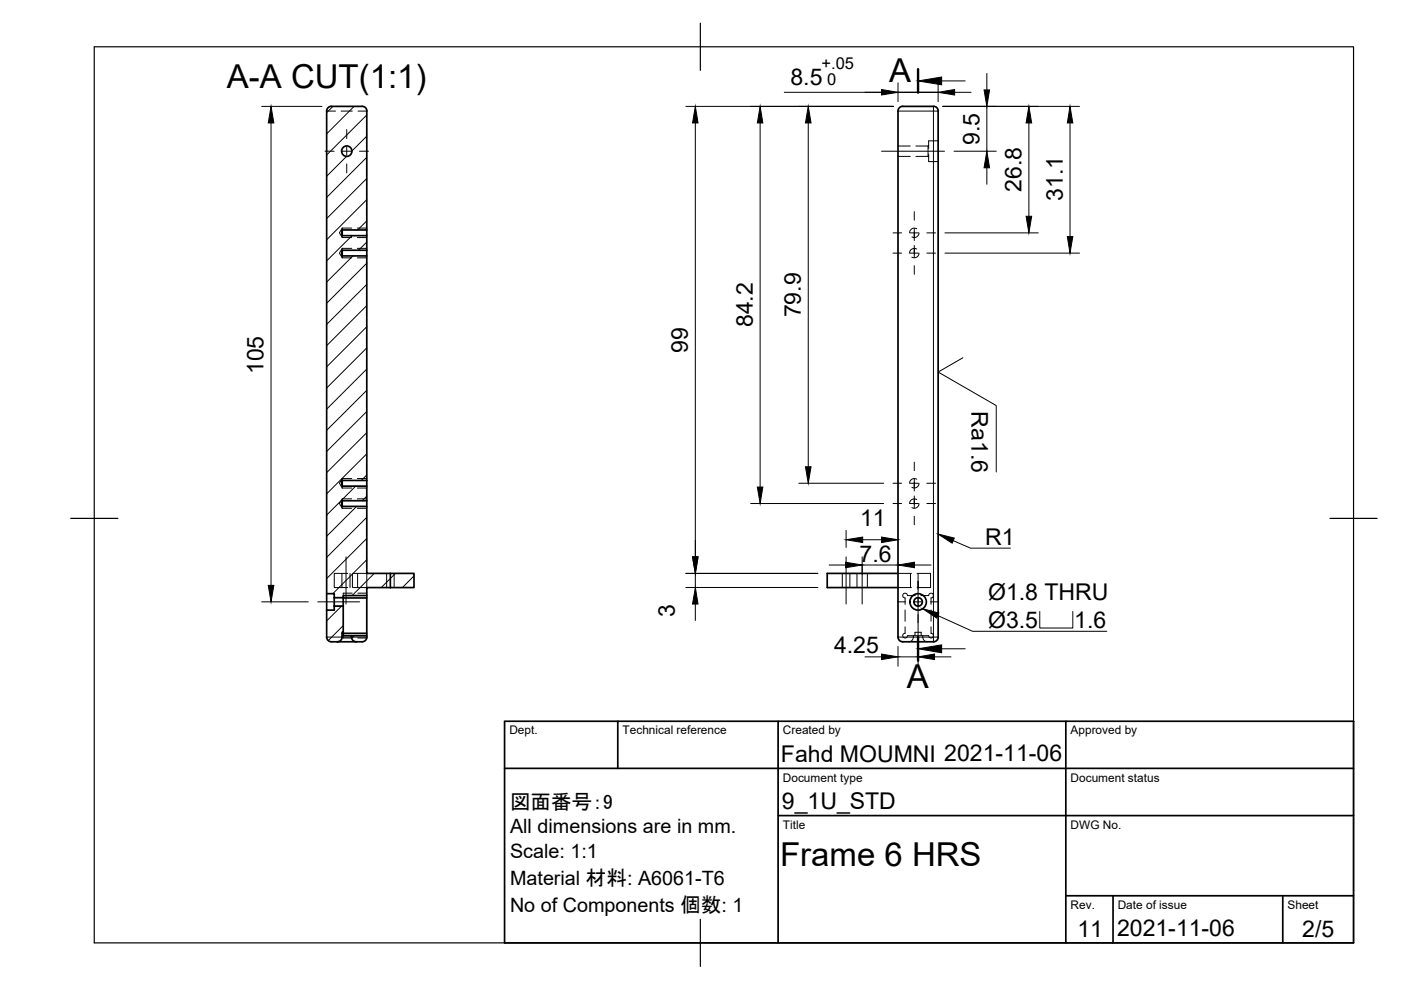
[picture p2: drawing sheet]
<svg xmlns="http://www.w3.org/2000/svg" width="297mm" height="210mm" viewBox="0 0 297 210" stroke-linecap="round" stroke-linejoin="round" font-family="sans-serif">
<!-- layer: Hidden -->
<g fill="none" stroke="#000" stroke-width=".21">
<path d="M190.4 31h2.6M190.4 33.2h2.6M194.2 31h2.6M194.2 33.2h2.6M196.8 31v2.2M196.8 33.2l.1 .1M196.9 32.7v1.6h2M196.9 30.8l-.1 .2M198.9 29.9h-2v1.6M72.6 50v.4M72.6 48.4v.4M72.6 54.3v.4"/>
<path d="M72.6 52.7v.4M72.6 48.4l-.6 1 .6 1M72.6 52.7l-.6 1 .6 1M72.6 48.4h2M72.6 50.4h2M72.6 52.7h2M72.6 54.7h2M75.8 48.4h2M75.8 50.4h2M75.8 52.7h2M75.8 54.7h2M194.4 48.5a.99 .99 0 0 0-1.6 .9"/>
<path d="M194.4 52.8a1.01 1.01 0 0 0-1.6 .9M194.8 49.4a.99 .99 0 0 1-1.5 .8M194.8 53.7a.99 .99 0 0 1-1.5 .8M72.6 103.1v.4M72.6 101.5v.4M72.6 107.4v.4M72.6 105.8v.4M72.6 101.5l-.6 1 .6 1M72.6 101.5h2M72.6 103.5h2M72.6 107.8h2M74.6 105.8h-2l-.6 1 .6 1"/>
<path d="M75.8 101.5h2M75.8 103.5h2M75.8 105.8h2M75.8 107.8h2M194.4 101.6a.99 .99 0 0 0-1.6 .9M194.4 105.9a1.01 1.01 0 0 0-1.6 .9M194.8 102.5a.99 .99 0 0 1-1.5 .8M194.8 106.8a.99 .99 0 0 1-1.5 .8M70.9 128.5h1.9M70.9 126.7h1.9M72.5 121.6v3M72.8 134.8v.5h1.9"/>
<path d="M73.7 121.6h-2.8v3h2.8M74.2 121.6v3M74.7 125.8h-1.9v.5M74.7 121.6v3M74.9 121.6h2.9v3h-2.9M75.8 121.6v3M75.9 125.8h1.9M75.9 135.3h1.8M82 121.6v3M83.6 121.6v3M178.6 121.6v3M180.2 121.6v3"/>
<path d="M181.7 121.6v3M183.9 121.6v3M190.4 121.6h2.9M190.4 124.6h2.9M191.9 132.9v1.4a.5 .5 0 0 0-.5 .5 .5 .5 0 0 0 .5 .5 .5 .5 0 0 0 .5-.5h4.5a.5 .5 0 0 0 .5 .5 .5 .5 0 0 0 .5-.5 .5 .5 0 0 0-.5-.5v-1.4M191.9 129.3v2.4M193 121.6v3M193.7 134.8a1.05 1.05 0 0 1-1.1 1.3M194 134.8v-.7h1.3v.7M194.1 126.3h-1.7a.51 .51 0 0 0-.5-.5 .51 .51 0 0 0-.5 .5 .51 .51 0 0 0 .5 .5v1.3M194.4 121.6h2.9v3h-2.9M194.6 121.6v3"/>
<path d="M195.2 126.3h1.7a.51 .51 0 0 1 .5-.5 .51 .51 0 0 1 .5 .5 .51 .51 0 0 1-.5 .5v1.3M195.6 134.8a1.05 1.05 0 0 0 1.1 1.3M197.4 129.3v2.4"/>
</g>
<!-- layer: Visible -->
<g fill="none" stroke="#000" stroke-width=".36">
<path d="M70.3 22.6h6.5M70.3 22.5a1.01 1.01 0 0 0-1 1v102.4M76.8 22.5a1.01 1.01 0 0 1 1 1M77.8 23.6v25.2h-5.2l-.1 .4 .1 .8h5.2v3.1h-5.2l-.1 .4 .1 .8h5.2v47.6h-5.2l-.1 .4 .1 .8h5.2v3.1h-5.2l-.1 .8 .1 .4h5.2v14.2h5M191.4 22.6h6.5M191.4 22.5a1.01 1.01 0 0 0-1 1.1v111.5a1.01 1.01 0 0 0 1 1h6.5a.97 .97 0 0 0 1-1v-111.6a1.01 1.01 0 0 0-1-1M72.6 48.8v1.2M72.6 53.1v1.2M77.8 48.8v1.2M77.8 53.1v1.2M72.6 101.9v1.2M72.6 106.2v1.2"/>
<path d="M77.8 101.9v1.2M77.8 106.2v1.2M69.3 125.9v3.5M70.3 136.1h5.2M70.9 126.7v1.8M72.5 135.1v-1h.3v-5.6h-1.9v.9h-1.6v5.7a1.01 1.01 0 0 0 1 1M72.5 135.1a1.01 1.01 0 0 1-1 1M72.8 134.1v.7h1.7M72.8 126.7v1.8M72.8 126.8h5M72.8 134.3h5M75.5 136.1h1.3"/>
<path d="M77.8 135.1v-.3h-3.3a1.11 1.11 0 0 0 1 1.3M77.8 126.3v8.5M77.8 135.1a1.01 1.01 0 0 1-1 1M82.8 121.6h5v3h-5zM82.8 124.6h-5v1.7h-5v.4h-1.9v-.8h-1.6M190.4 121.6h-15v3h15"/>
<circle cx="73.5" cy="32.1" r="1.1"/>
<circle cx="194.7" cy="127.6" r=".9"/>
<circle cx="194.7" cy="127.6" r="1.75"/>
</g>
<!-- layer: Visible Narrow -->
<path d="M190.4 23.6h7.5v111.5h1M197.9 22.6v1h1M72.5 135.1h2M190.4 135.1h7.5v1" fill="none" stroke="#000" stroke-width=".21"/>
<!-- layer: Hidden -->
<g fill="#000" stroke="#000" stroke-width=".21">
<circle cx="70.9" cy="126.7" r=".08"/>
<circle cx="70.9" cy="128.5" r=".08"/>
<circle cx="72.8" cy="126.7" r=".08"/>
<circle cx="72.8" cy="128.5" r=".08"/>
</g>
<!-- layer: Hidden Narrow -->
<path d="M69.3 23.6h1.8M72.3 23.6h2.4M75.9 23.6h1.9M69.3 135.1h3.2M74.5 135.1h3.3" fill="none" stroke="#000" stroke-width=".21"/>
<!-- layer: TitleBlock -->
<path d="M107 152.9h180v47h-180zM131 152.9v10M165 152.9v47M226 152.9v47M107 162.9h180M165 172.9h122M226 189.9h61M236 189.9v10M272 189.9v10" fill="none" stroke="#000" stroke-width=".36"/>
<!-- layer: Border -->
<path d="M20 9.9h267v190h-267zM148.5 4.9v10M15 109.9h10M282 109.9h10M148.5 194.9v10" fill="none" stroke="#000" stroke-width=".25"/>
<!-- layer: Hatching -->
<g fill="none" stroke="#000" stroke-width=".21">
<path d="M70.6 22.6l-1.3 1.3M73.5 33.2l-4.2 4.2M75.1 22.6l-5.8 5.8M77.8 24.4l-8.5 8.5M77.8 28.9l-3.2 3.1M77.8 33.4l-8.5 8.5M77.8 37.8l-8.5 8.5M74.6 50l-5.3 5.3M74.8 54.3l-5.5 5.5M77.8 42.3l-8.5 8.5M77.8 46.8l-2 2M77.8 51.3l-1.8 1.8"/>
<path d="M77.8 55.8l-8.5 8.5M77.8 60.3l-8.5 8.5M77.8 64.8l-8.5 8.5M77.8 69.3l-8.5 8.5M77.8 73.8l-8.5 8.5M77.8 78.2l-8.5 8.6M77.8 82.8l-8.5 8.4M77.8 87.2l-8.5 8.5M77.8 91.7l-8.5 8.5M77.8 96.2l-8.5 8.5M75.4 103.1l-6.1 6.1M75.6 107.4l-6.3 6.3"/>
<path d="M77.8 100.7l-1.2 1.2M77.8 105.2l-1 1M77.8 109.7l-8.5 8.5M77.8 114.2l-8.5 8.5M77.8 118.7l-7.2 7.2M72.4 128.5l-3.1 3.1M72.8 132.6l-3.2 3.2M75.1 134.8l-.6 .6M79.4 121.6l-4.7 4.7M83.8 121.6l-2.9 3M87.8 122.1l-2.5 2.5"/>
</g>
<!-- layer: Annotations -->
<path d="M194.6 14.7v5M194.6 135.1v5" fill="none" stroke="#000" stroke-width=".51"/>
<path d="M199.6 17.2h5M204.2 75.9l-5.3 3 12.3 7.1v14.1M202.1 114.6l3.7 1.6h8.4M198.8 130.5l7.4 3.4h28.5M199.6 137.6h5M220.5 129.7v3.5h7v-3.5" fill="none" stroke="#000" stroke-width=".21"/>
<path d="M194.6 17.2l5-.9v1.7zM198.9 113.2l3.4 .9-.4 1.1zM195.6 129.1l3.5 .9-.5 1zM194.6 137.6l5-.9v1.7z" fill="#000" stroke="#000" stroke-width=".21"/>
<!-- layer: Center Lines -->
<g fill="none" stroke="#000" stroke-width=".21">
<path d="M68.9 32.1h1.9M72.6 32.1h1.8M73.5 27.5v1.9M73.5 31.2v1.7M73.5 34.7v2M76.2 32.1h1.9M186.9 32.1h13.4M189.3 49.4h1.9M189.3 53.7h1.9M193 49.4h1.7M193 53.7h1.7M193.8 44.9v1.8"/>
<path d="M193.8 48.5v2.5M193.8 52v2.6M193.8 56.3v1.9M196.5 49.4h1.9M196.5 53.7h1.9M193.8 98v1.8M73.4 118.1v10M179.4 118.1v10M182.8 118.1v10M189.3 102.5h1.9M189.3 106.8h1.9M193 102.5h1.7"/>
<path d="M193 106.8h1.7M193.8 101.6v2.5M193.8 105.1v2.6M193.8 109.4v1.9M196.5 102.5h1.9M196.5 106.8h1.9M67.4 127.6h8.9M190.2 127.6h1.8M193.7 127.6h1.8M194.6 123.2v14.6M197.3 127.6h1.7"/>
</g>
<!-- layer: Dimensions -->
<g fill="none" stroke="#000" stroke-width=".21">
<path d="M166.3 19.6h24.1M190.4 17.6v4M198.9 19.6h-8.5h8.5M198.9 17.6v4M202.4 19.6h3.5M209.2 15.6v3.5M55.5 22.6h12.8M57.5 26.1v98M145.4 22.6h44M147.4 26.1v92M161.2 26.1v77.2M171.4 26.1v72.9"/>
<path d="M199.9 22.6h29M202.3 32.1h8.9M209.2 22.6v9.5M209.2 35.6v3.5M218.1 26.1v19.8M226.9 26.1v24.1M200.3 49.4h19.8M200.3 53.7h28.6M159.2 106.8h28.1M169.4 102.5h17.9M175.8 119.8h3.5M179.4 112.5v3.6"/>
<path d="M182.8 119.8h7.6M182.9 114.4h4M193.9 119.8h3.5M55.5 127.6h9.9M145.4 121.6h28M145.4 124.6h28M147.4 121.6v3M147.4 128.1v3.5M182.8 120.1v1.7M183.4 139.3h3.5M190.4 137.1v4.2M190.4 139.3h4.2"/>
<path d="M194.6 139.8v1.5M198.1 139.3h3.5"/>
</g>
<g fill="#000" stroke="#000" stroke-width=".21">
<path d="M186.9 19l3.5 .6-3.5 .5zM198.9 19.6l3.5-.6v1.1zM208.6 19.1h1.2l-.6 3.5zM57.5 22.6l.6 3.5h-1.2zM147.4 22.6l.6 3.5h-1.2zM161.2 22.6l.5 3.5h-1.1zM171.4 22.6l.6 3.5h-1.2zM209.2 32.1l.6 3.5h-1.2zM218.1 22.6l.6 3.5h-1.1zM226.9 22.6l.6 3.5h-1.2zM217.6 45.9h1.1l-.6 3.5zM226.3 50.2h1.2l-.6 3.5z"/>
<path d="M170.8 99h1.2l-.6 3.5zM146.8 118.1h1.2l-.6 3.5zM160.6 103.3h1.1l-.5 3.5zM179.3 119.2l3.5 .6-3.5 .6zM179.4 114.4l3.5-.5v1.1zM186.9 113.9l3.5 .5-3.5 .6zM190.4 119.8l3.5-.6v1.2zM56.9 124.1h1.2l-.6 3.5zM147.4 124.6l.6 3.5h-1.2zM186.9 138.7l3.5 .6-3.5 .5zM194.6 139.3l3.5-.6v1.1z"/>
</g>
<g font-size="7">
<text x="188.5" y="17.5">A</text>
<text x="48.1" y="18.7">A-A CUT(1:1)</text>
<text x="192.3" y="145.8">A</text>
<text x="165.4" y="183.5">Frame 6 HRS</text>
</g>
<g font-size="4.9">
<text x="167.6" y="18">8.5</text>
<text x="207.7" y="30.7" transform="rotate(-90 207.7 30.7)">9.5</text>
<text x="216.6" y="40.7" transform="rotate(-90 216.6 40.7)">26.8</text>
<text x="225.3" y="42.5" transform="rotate(-90 225.3 42.5)">31.1</text>
<text x="159.6" y="69.4" transform="rotate(-90 159.6 69.4)">84.2</text>
<text x="169.8" y="67.3" transform="rotate(-90 169.8 67.3)">79.9</text>
<text x="145.9" y="74.8" transform="rotate(-90 145.9 74.8)">99</text>
<text x="55.9" y="79.3" transform="rotate(-90 55.9 79.3)">105</text>
<text x="206" y="87.2" transform="rotate(90 206 87.2)">Ra1.6</text>
<text x="182.4" y="111.6">11</text>
<text x="182.2" y="119.2">7.6</text>
<text x="208.9" y="115.5">R1</text>
<text x="143" y="130.8" transform="rotate(-90 143 130.8)">3</text>
<text x="209.5" y="127.2">Ø1.8 THRU</text>
<text x="209.5" y="133.2">Ø3.5</text>
<text x="227.8" y="133.2">1.6</text>
<text x="176.8" y="138.4">4.25</text>
<text x="165.6" y="161.5">Fahd MOUMNI 2021-11-06</text>
<text x="165.8" y="171.5">9_1U_STD</text>
<text x="228.5" y="198.6">11</text>
<text x="236.8" y="198.4">2021-11-06</text>
<text x="276.1" y="198.6">2/5</text>
</g>
<text font-size="4.4" x="108.1" y="171.5">図面番号：9</text>
<g font-size="4.2">
<text x="108.1" y="176.7">All dimensions are in mm.</text>
<text x="108.1" y="181.9">Scale: 1:1</text>
<text x="108.1" y="187.6">Material 材料: A6061-T6</text>
<text x="108.1" y="193.3">No of Components 個数: 1</text>
</g>
<g font-size="3.5">
<text x="174.2" y="14.6">+.05</text>
<text x="175.4" y="18">0</text>
</g>
<g font-size="2.5">
<text x="108" y="155.7">Dept.</text>
<text x="132" y="155.7">Technical reference</text>
<text x="166" y="155.7">Created by</text>
<text x="227" y="155.7">Approved by</text>
<text x="166" y="165.7">Document type</text>
<text x="227" y="165.7">Document status</text>
<text x="166" y="175.7">Title</text>
<text x="227" y="175.7">DWG No.</text>
<text x="227" y="192.7">Rev.</text>
<text x="237" y="192.7">Date of issue</text>
<text x="273" y="192.7">Sheet</text>
</g>
</svg>
